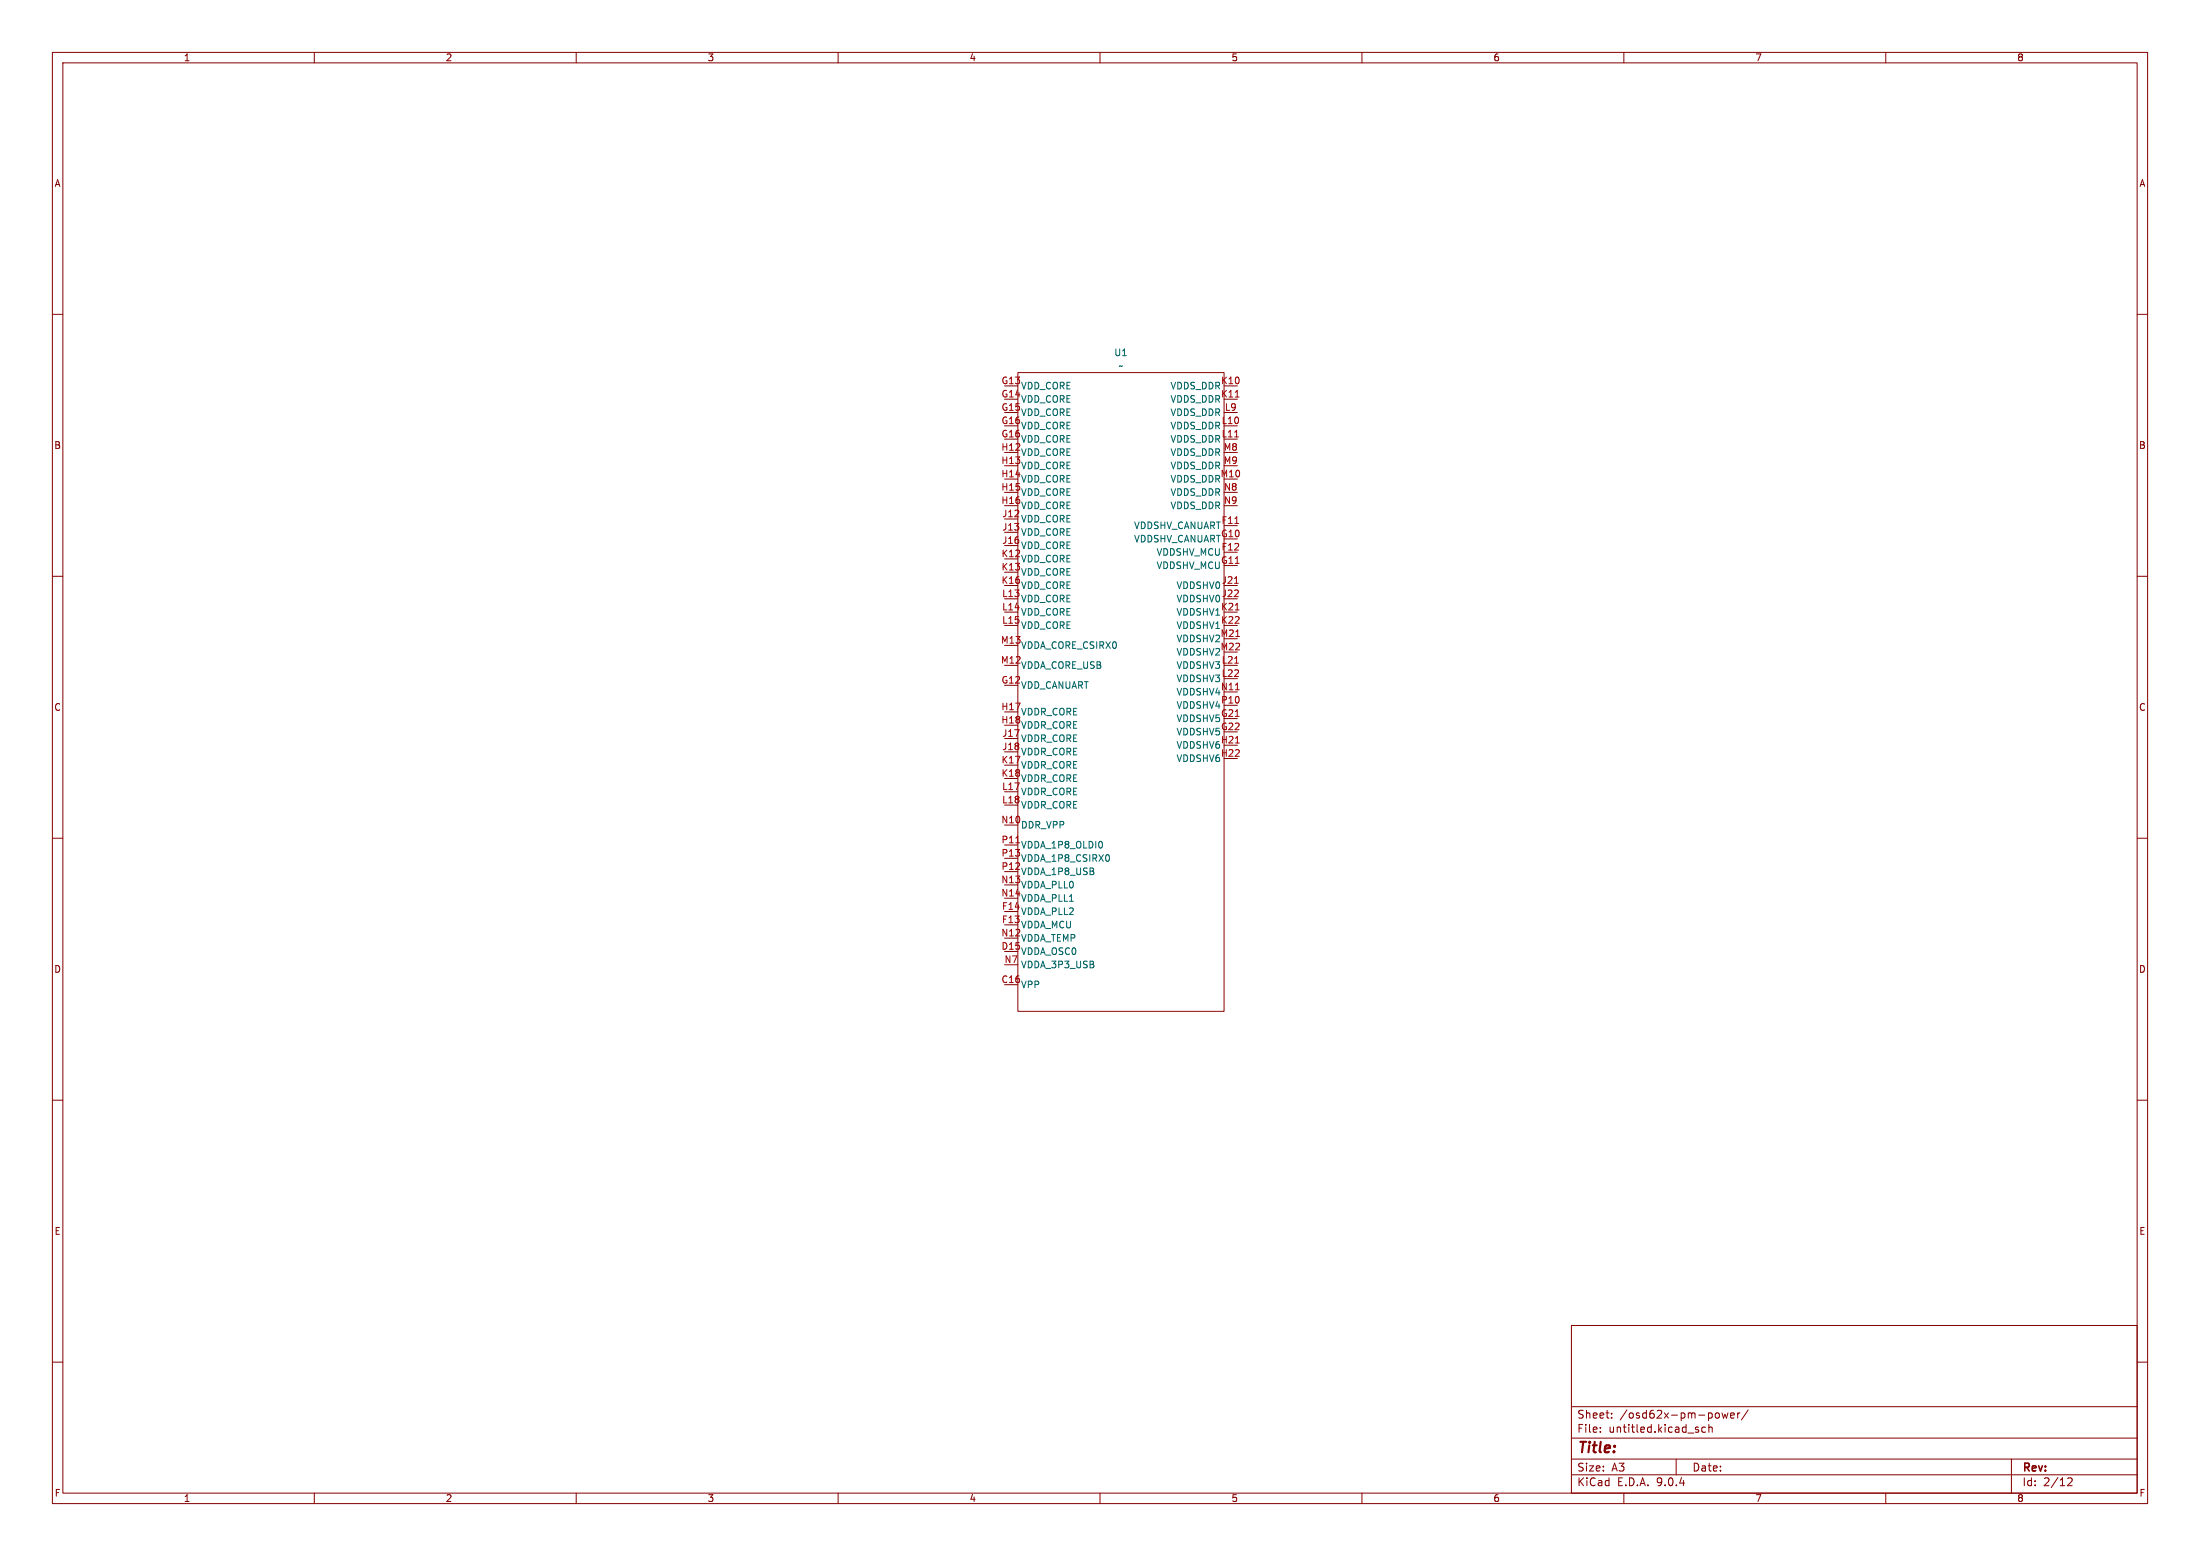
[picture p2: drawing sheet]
<svg xmlns="http://www.w3.org/2000/svg" width="420mm" height="297mm" viewBox="0 0 420 297" stroke-linecap="round" stroke-linejoin="round" font-family="sans-serif">
<g fill="none" stroke="#840000" stroke-width=".19">
<path d="M10 10h400v277h-400zM12 12h396v273h-396zM60 10v2M110 10v2M160 10v2M210 10v2M260 10v2M310 10v2M360 10v2M10 60h2M194.3 71.1h39.4v121.9h-39.4zM408 60h2"/>
<path d="M10 110h2M408 110h2M10 160h2M408 160h2M10 210h2M408 210h2M300 253h108v32h-108zM10 260h2M300 278.5h108M300 274.5h108M300 268.5h108M305.5 273.2v.2"/>
<path d="M305.5 272.5v.1M307.7 270.5v.2M307.7 269.8v.1M320 278.5v3M324.2 273v.3M325.6 272.5l-.4-.1-.3 .3 .1 .6h.6M326.2 272.5l.2-.1 .4 .1 .1 .9M326.2 271.9v1.5M327.7 269.7l.4 .1 .1 .2v.5l-.5 .2M328.7 269.7l.3 1 .3-.7 .3 .7 .3-1M330.4 270.2l.7-.2-.1-.2-.4-.1-.2 .2v.7h.6M331.7 269.7v1"/>
<path d="M332.2 269.7l-.3 .1-.2 .2M333.7 269.1l-1.3 1.9M384 278.5v6.5M408 260h2M60 285v2M110 285v2M160 285v2M210 285v2M260 285v2M300 281.5h108M310 285v2M360 285v2"/>
<path d="M394.7 282.2l.6-.1 .2 .1 .1 .3-.9 1.1h.9"/>
</g>
<path d="M235.8 75.8h.8M235.7 83.4h.7M235.7 99.9h.8M235.7 111.3h.7M235.8 116.4h.8M235.7 126.6h.7M235.9 131.7h.7M235.9 121.5h.7M235.9 141.8h.7M193.9 160.9h.7" fill="none" stroke="#a90000" stroke-width=".19"/>
<path d="M211.7 163.4v.8" fill="none" stroke="#006464" stroke-width=".19"/>
<text font-size="2.8" fill="#840000" x="301" y="277.9">Title:</text>
<g font-size="2.1" fill="#840000">
<text x="301" y="273.7">File:</text>
<text x="301" y="271">Sheet:</text>
<text x="307.1" y="273.7">untitled.kicad_sch</text>
<text x="309.2" y="271">/osd62x-pm-power/</text>
<text x="301" y="281.1">Size:</text>
<text x="307.6" y="281.1">A3</text>
<text x="323" y="281.1">Date:</text>
<text x="386" y="281.3">Rev:</text>
<text x="301" y="283.9">KiCad</text>
<text x="308.7" y="283.9">E.D.A.</text>
<text x="316.3" y="283.9">9.0.4</text>
<text x="386" y="283.9">Id:</text>
<text x="390.1" y="283.9">2/12</text>
</g>
<g font-size="1.8" fill="#840000">
<text x="35" y="11.9">1</text>
<text x="85" y="11.9">2</text>
<text x="135" y="11.9">3</text>
<text x="185" y="11.9">4</text>
<text x="235" y="11.9">5</text>
<text x="285" y="11.9">6</text>
<text x="335" y="11.9">7</text>
<text x="385" y="11.9">8</text>
<text x="10.3" y="35.9">A</text>
<text x="408.3" y="35.9">A</text>
<text x="10.3" y="85.9">B</text>
<text x="408.2" y="85.9">B</text>
<text x="10.3" y="135.9">C</text>
<text x="408.2" y="135.9">C</text>
<text x="10.3" y="185.9">D</text>
<text x="408.2" y="185.9">D</text>
<text x="10.3" y="235.9">E</text>
<text x="408.3" y="235.9">E</text>
<text x="10.3" y="285.9">F</text>
<text x="35" y="286.9">1</text>
<text x="85" y="286.9">2</text>
<text x="135" y="286.9">3</text>
<text x="185" y="286.9">4</text>
<text x="235" y="286.9">5</text>
<text x="285" y="286.9">6</text>
<text x="335" y="286.9">7</text>
<text x="385" y="286.9">8</text>
<text x="408.3" y="285.9">F</text>
</g>
<g font-size="1.8" fill="#006464">
<text x="212.6" y="68.2">U1</text>
<text x="213.4" y="70.7">~</text>
<text x="194.8" y="74.5">VDD_CORE</text>
<text x="194.8" y="77.1">VDD_CORE</text>
<text x="223.4" y="74.5">VDDS_DDR</text>
<text x="223.4" y="77.1">VDDS_DDR</text>
<text x="194.8" y="79.6">VDD_CORE</text>
<text x="194.8" y="82.1">VDD_CORE</text>
<text x="223.4" y="79.6">VDDS_DDR</text>
<text x="223.4" y="82.1">VDDS_DDR</text>
<text x="194.8" y="84.7">VDD_CORE</text>
<text x="194.8" y="87.2">VDD_CORE</text>
<text x="194.8" y="89.8">VDD_CORE</text>
<text x="223.4" y="84.7">VDDS_DDR</text>
<text x="223.4" y="87.2">VDDS_DDR</text>
<text x="223.4" y="89.8">VDDS_DDR</text>
<text x="194.8" y="92.3">VDD_CORE</text>
<text x="194.8" y="94.8">VDD_CORE</text>
<text x="223.4" y="92.3">VDDS_DDR</text>
<text x="223.4" y="94.8">VDDS_DDR</text>
<text x="194.8" y="97.4">VDD_CORE</text>
<text x="194.8" y="99.9">VDD_CORE</text>
<text x="216.4" y="101.2">VDDSHV_CANUART</text>
<text x="223.4" y="97.4">VDDS_DDR</text>
<text x="194.8" y="102.5">VDD_CORE</text>
<text x="194.8" y="105">VDD_CORE</text>
<text x="194.8" y="107.5">VDD_CORE</text>
<text x="216.4" y="103.7">VDDSHV_CANUART</text>
<text x="220.7" y="106.3">VDDSHV_MCU</text>
<text x="194.8" y="110.1">VDD_CORE</text>
<text x="194.8" y="112.6">VDD_CORE</text>
<text x="220.7" y="108.8">VDDSHV_MCU</text>
<text x="224.5" y="112.6">VDDSHV0</text>
<text x="194.8" y="115.2">VDD_CORE</text>
<text x="194.8" y="117.7">VDD_CORE</text>
<text x="224.5" y="115.2">VDDSHV0</text>
<text x="224.5" y="117.7">VDDSHV1</text>
<text x="194.8" y="120.2">VDD_CORE</text>
<text x="194.8" y="124.1">VDDA_CORE_CSIRX0</text>
<text x="224.5" y="120.2">VDDSHV1</text>
<text x="224.5" y="122.8">VDDSHV2</text>
<text x="224.5" y="125.3">VDDSHV2</text>
<text x="194.8" y="127.9">VDDA_CORE_USB</text>
<text x="194.8" y="131.7">VDD_CANUART</text>
<text x="224.5" y="127.9">VDDSHV3</text>
<text x="224.5" y="130.4">VDDSHV3</text>
<text x="194.8" y="136.8">VDDR_CORE</text>
<text x="224.5" y="132.9">VDDSHV4</text>
<text x="224.5" y="135.5">VDDSHV4</text>
<text x="194.8" y="139.3">VDDR_CORE</text>
<text x="194.8" y="141.8">VDDR_CORE</text>
<text x="224.5" y="138">VDDSHV5</text>
<text x="224.5" y="140.6">VDDSHV5</text>
<text x="224.5" y="143.1">VDDSHV6</text>
<text x="194.8" y="144.4">VDDR_CORE</text>
<text x="194.8" y="146.9">VDDR_CORE</text>
<text x="194.8" y="149.5">VDDR_CORE</text>
<text x="224.5" y="145.6">VDDSHV6</text>
<text x="194.8" y="152">VDDR_CORE</text>
<text x="194.8" y="154.5">VDDR_CORE</text>
<text x="194.8" y="158.3">DDR_VPP</text>
<text x="194.8" y="162.2">VDDA_1P8_OLDI0</text>
<text x="194.8" y="164.7">VDDA_1P8_CSIRX0</text>
<text x="194.8" y="167.2">VDDA_1P8_USB</text>
<text x="194.8" y="169.8">VDDA_PLL0</text>
<text x="194.8" y="172.3">VDDA_PLL1</text>
<text x="194.8" y="174.9">VDDA_PLL2</text>
<text x="194.8" y="177.4">VDDA_MCU</text>
<text x="194.8" y="179.9">VDDA_TEMP</text>
<text x="194.8" y="182.5">VDDA_OSC0</text>
<text x="194.8" y="185">VDDA_3P3_USB</text>
<text x="194.8" y="188.8">VPP</text>
</g>
<g font-size="1.8" fill="#a90000">
<text x="191.1" y="73.4">G13</text>
<text x="191.1" y="75.9">G14</text>
<text x="233" y="73.4">K10</text>
<text x="233" y="75.9">K11</text>
<text x="191.1" y="78.5">G15</text>
<text x="191.1" y="81">G16</text>
<text x="191.1" y="83.6">G16</text>
<text x="233.1" y="81">L10</text>
<text x="233.1" y="83.6">L11</text>
<text x="233.7" y="78.5">L9</text>
<text x="191.1" y="86.1">H12</text>
<text x="191.1" y="88.6">H13</text>
<text x="233.5" y="86.1">M8</text>
<text x="233.5" y="88.6">M9</text>
<text x="191.1" y="91.2">H14</text>
<text x="191.1" y="93.7">H15</text>
<text x="232.9" y="91.2">M10</text>
<text x="233.6" y="93.7">N8</text>
<text x="191.1" y="96.3">H16</text>
<text x="191.2" y="98.8">J12</text>
<text x="191.2" y="101.3">J13</text>
<text x="233.1" y="100.1">F11</text>
<text x="233.6" y="96.3">N9</text>
<text x="191.1" y="106.4">K12</text>
<text x="191.2" y="103.9">J16</text>
<text x="233" y="102.6">G10</text>
<text x="233" y="107.7">G11</text>
<text x="233.1" y="105.2">F12</text>
<text x="191.1" y="109">K13</text>
<text x="191.1" y="111.5">K16</text>
<text x="233.2" y="111.5">J21</text>
<text x="191.2" y="114">L13</text>
<text x="191.2" y="116.6">L14</text>
<text x="191.2" y="119.1">L15</text>
<text x="233" y="116.6">K21</text>
<text x="233" y="119.1">K22</text>
<text x="233.2" y="114">J22</text>
<text x="191" y="122.9">M13</text>
<text x="232.9" y="121.7">M21</text>
<text x="232.9" y="124.2">M22</text>
<text x="191" y="126.7">M12</text>
<text x="191.1" y="130.6">G12</text>
<text x="233" y="131.8">N11</text>
<text x="233.1" y="126.7">L21</text>
<text x="233.1" y="129.3">L22</text>
<text x="191.1" y="135.6">H17</text>
<text x="233" y="134.4">P10</text>
<text x="233" y="136.9">G21</text>
<text x="191.1" y="138.2">H18</text>
<text x="191.2" y="140.7">J17</text>
<text x="191.2" y="143.3">J18</text>
<text x="233" y="142">H21</text>
<text x="233" y="139.4">G22</text>
<text x="191.1" y="145.8">K17</text>
<text x="191.1" y="148.3">K18</text>
<text x="233" y="144.5">H22</text>
<text x="191.2" y="150.9">L17</text>
<text x="191.2" y="153.4">L18</text>
<text x="191.1" y="157.2">N10</text>
<text x="191.1" y="161">P11</text>
<text x="191.1" y="163.6">P13</text>
<text x="191.1" y="166.1">P12</text>
<text x="191.1" y="168.7">N13</text>
<text x="191.1" y="171.2">N14</text>
<text x="191.2" y="173.7">F14</text>
<text x="191.1" y="178.8">N12</text>
<text x="191.2" y="176.3">F13</text>
<text x="191.1" y="181.4">D15</text>
<text x="191.7" y="183.9">N7</text>
<text x="191.1" y="187.7">C16</text>
</g>
</svg>
